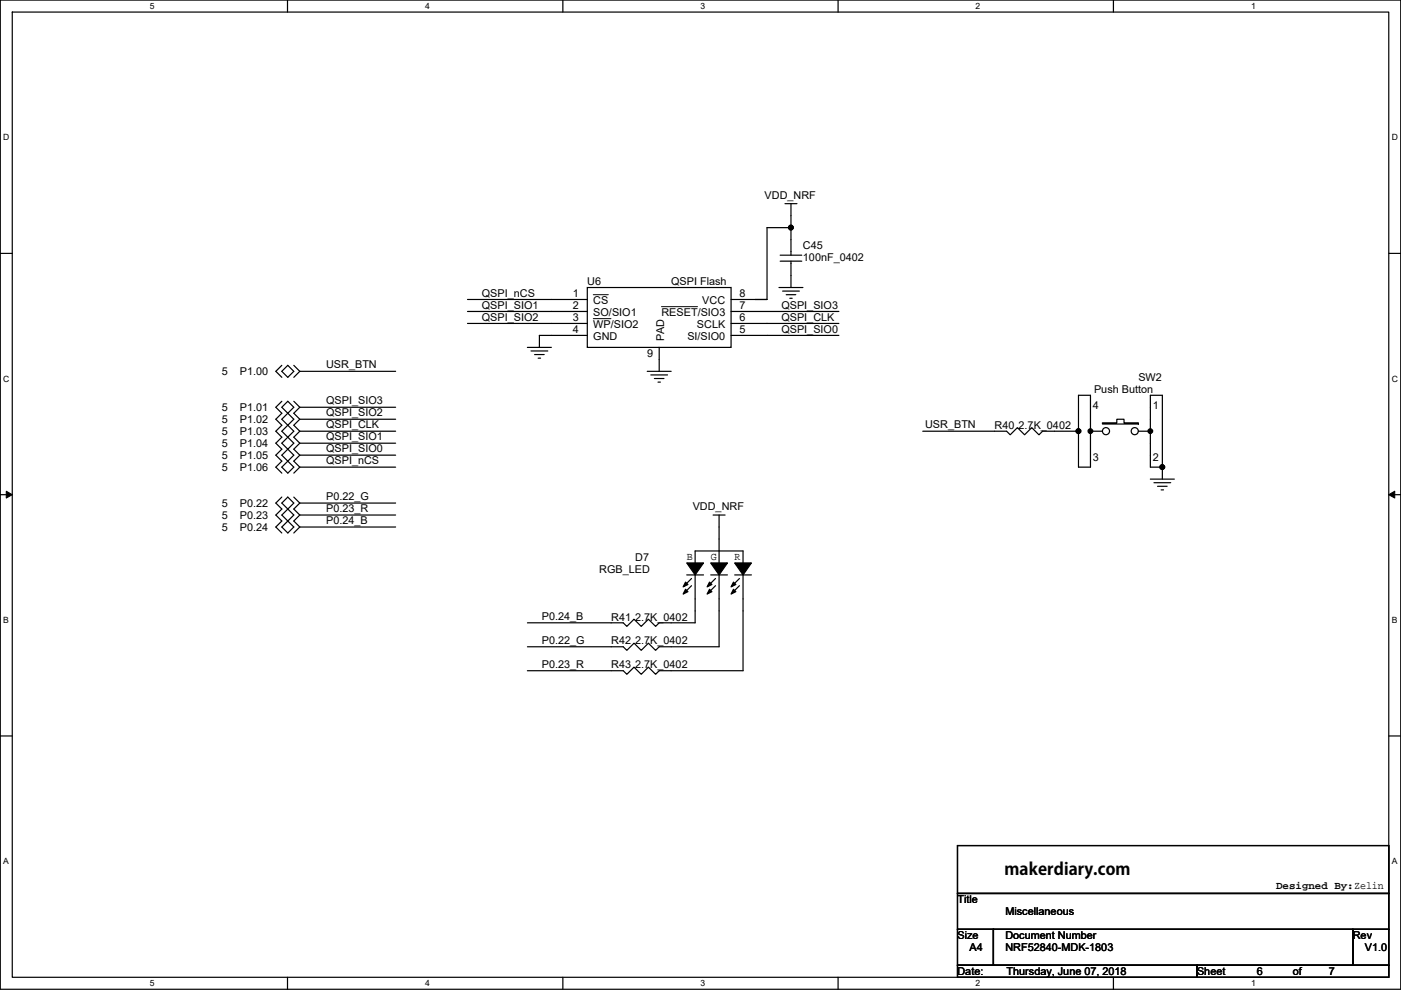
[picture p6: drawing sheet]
<svg xmlns="http://www.w3.org/2000/svg" width="297mm" height="210mm" viewBox="0 0 297 210" stroke-linecap="round" stroke-linejoin="round" font-family="sans-serif">
<path d="M.1 0h296.9v209.8h-296.9zM2.6 2.6h291.8v204.7h-291.8z" fill="none" stroke="#000" stroke-width=".25"/>
<g fill="#fff">
<path d="M31.8 .3h1v2h-1z"/>
<path d="M31.8 207.5h1v2.1h-1z"/>
</g>
<path d="M61 0v2.6M61 207.3v2.5" fill="none" stroke="#000" stroke-width=".25"/>
<g fill="#fff">
<path d="M90.1 .3h1v2h-1z"/>
<path d="M90.1 207.5h1v2.1h-1z"/>
</g>
<path d="M119.3 0v2.6M119.3 207.3v2.5" fill="none" stroke="#000" stroke-width=".25"/>
<g fill="#fff">
<path d="M148.5 .3h1v2h-1z"/>
<path d="M148.5 207.5h1v2.1h-1z"/>
</g>
<path d="M177.7 0v2.6M177.7 207.3v2.5" fill="none" stroke="#000" stroke-width=".25"/>
<g fill="#fff">
<path d="M206.9 .3h1v2h-1z"/>
<path d="M206.9 207.5h1v2.1h-1z"/>
</g>
<path d="M236.1 0v2.6M236.1 207.3v2.5" fill="none" stroke="#000" stroke-width=".25"/>
<g fill="#fff">
<path d="M265.2 .3h1v2h-1z"/>
<path d="M265.2 207.5h1v2.1h-1z"/>
<path d="M.7 28.2h1.3v2h-1.3z"/>
<path d="M295.1 28.2h1.3v2h-1.3z"/>
<path d="M.7 79.3h1.3v2.1h-1.3z"/>
<path d="M295.1 79.3h1.3v2.1h-1.3z"/>
</g>
<path d="M.1 53.7h2.5M294.4 53.7h2.6" fill="none" stroke="#000" stroke-width=".25"/>
<g fill="#fff">
<path d="M.7 130.5h1.2v2h-1.2z"/>
<path d="M295.1 130.5h1.2v2h-1.2z"/>
</g>
<path d="M.1 104.9h2.5M294.4 104.9h2.6" fill="none" stroke="#000" stroke-width=".25"/>
<path d="M1.3 104.2l1.3 .7-1.3 .7zM294.4 104.9l1.3-.7v1.4z" fill="#000" stroke="#000" stroke-width=".21"/>
<g fill="#fff">
<path d="M.7 181.7h1.2v2h-1.2z"/>
<path d="M295.1 181.7h1.2v2h-1.2z"/>
</g>
<g fill="none" stroke="#000" stroke-width=".25">
<path d="M165.4 54.1h4.6M165.4 55.4h4.6M166.4 43.2h2.6M167.7 43.2v10.9M167.7 55.4v5.6M167.7 48.3h-5.1v15.2M59.8 77.5l-1.3 1.3 1.3 1.2M61 77.5l1.3 1.3-1.3 1.2-1.2-1.2zM62.3 77.5l1.3 1.3M63.6 78.8h20.3M63.6 78.8l-1.3 1.2M99.1 63.5h25.4"/>
<path d="M99.1 66.1h25.4M99.1 68.6h25.4M111.8 73.7h5.1M112.6 74.4h3.5M113.3 75.2h2.1M114.1 76h.5M124.5 61h30.5v12.7h-30.5zM124.5 71.1h-10.1v2.6M137.2 78.8h5.1M138 79.5h3.5M139.8 73.7v5.1M155 63.5h7.6"/>
<path d="M155 66.1h22.9M155 68.6h22.9M155 71.1h22.9M160.1 63.5h2.5M165.2 61h5M165.9 61.7h3.6M166.7 62.5h2M167.4 63.3h.6M59.8 85.1l-1.3 1.3 1.3 1.3-1.3 1.2 1.3 1.3-1.3 1.3 1.3 1.2-1.3 1.3 1.3 1.3-1.3 1.2 1.3 1.3-1.3 1.3 1.3 1.3M59.8 99.1l1.2-1.3 1.3 1.3-1.3 1.3zM61 85.1l1.3 1.3-1.3 1.3-1.2-1.3zM61 87.7l1.3 1.2-1.3 1.3"/>
<path d="M61 90.2l1.3 1.3-1.3 1.2M61 92.7l1.3 1.3-1.3 1.3M61 95.3l1.3 1.2-1.3 1.3M61 87.7l-1.2 1.2 1.2 1.3M61 90.2l-1.2 1.3 1.2 1.2M61 92.7l-1.2 1.3 1.2 1.3M61 95.3l-1.2 1.2 1.2 1.3M62.3 85.1l1.3 1.3M63.6 99.1h20.3M63.6 96.5h20.3M63.6 94h20.3M63.6 91.5h20.3"/>
<path d="M63.6 88.9h20.3M63.6 86.4h20.3M63.6 86.4l-1.3 1.3 1.3 1.2M63.6 88.9l-1.3 1.3 1.3 1.3M63.6 91.5l-1.3 1.2 1.3 1.3M63.6 94l-1.3 1.3 1.3 1.2M63.6 96.5l-1.3 1.3 1.3 1.3M63.6 99.1l-1.3 1.3M138.7 80.3h2.1M139.5 81h.5M195.6 91.5h17.8l.8 .7 1.5-1.5 1.5 1.5 1.6-1.5 1.5 1.5 .7-.7h7.7M228.7 83.8h2.5v15.3h-2.5z"/>
<path d="M231.2 91.5h2.5M233.7 89.7h3.1v-.8h1.5v.8h3.1v.2h-7.7zM241.4 91.5h2.5M246.4 99.1v-15.3h-2.5v15.3h2.5v2.5M59.8 105.4l-1.3 1.3 1.3 1.3-1.3 1.2 1.3 1.3-1.3 1.3 1.3 1.3M59.8 111.8l1.2-1.3 1.3 1.3-1.3 1.3zM61 105.4l1.3 1.3-1.3 1.3-1.2-1.3zM61 108l1.3 1.2-1.3 1.3M61 108l-1.2 1.2 1.2 1.3M62.3 105.4l1.3 1.3M63.6 106.7h20.3M63.6 109.2h20.3"/>
<path d="M63.6 111.8h20.3M63.6 106.7l-1.3 1.3 1.3 1.2M63.6 109.2l-1.3 1.3 1.3 1.3M63.6 111.8l-1.3 1.3M147.4 119.4v-2.5h10.1v2.5M151.2 109.2h2.5M152.5 109.2v10.2M243.9 101.6h5.1M244.7 102.4h3.5M245.4 103.1h2.1M246.2 103.9h.5M145.6 121.9h3.6"/>
<path d="M146.6 122.7l-1.5 1.5M146.6 124.2l-1.5 1.6M147.4 121.9v10.2h-7.6l-.8 .8-1.5-1.6-1.5 1.6-1.6-1.6-1.5 1.6-.8-.8h-20.3M150.7 121.9h3.5M151.7 122.7l-1.5 1.5M151.7 124.2l-1.5 1.6M152.5 121.9v15.3h-12.7l-.8 .7-1.5-1.5-1.5 1.5-1.6-1.5-1.5 1.5-.8-.7h-20.3M155.8 121.9h3.5M156.8 122.7l-1.5 1.5M156.8 124.2l-1.5 1.6M157.5 121.9v20.4h-17.7l-.8 .7-1.5-1.5-1.5 1.5-1.6-1.5-1.5 1.5-.8-.7h-20.3M.1 156.1h2.5"/>
<path d="M294.4 156.1h2.6M203 179.3h91.4v10.2h-91.4zM203 189.5h91.4v7.6h-91.4zM203 197.1h7.6v7.6h-7.6zM210.6 197.1h76.2v7.6h-76.2zM286.8 197.1h7.6v7.6h-7.6zM203 204.7h50.8v2.6h-50.8zM253.8 204.7h40.6v2.6h-40.6z"/>
<circle cx="234.5" cy="91.4" r=".76"/>
<circle cx="240.6" cy="91.4" r=".76"/>
</g>
<g fill="#000" stroke="#000" stroke-width=".25">
<path d="M145.3 123.5l.6 .5-1.1 .5z" fill-rule="evenodd"/>
<path d="M145.3 125l.6 .5-1.1 .5z" fill-rule="evenodd"/>
<path d="M145.6 119.4h3.6l-1.8 2.5z" fill-rule="evenodd"/>
<path d="M150.4 123.5l.5 .5-1 .5z" fill-rule="evenodd"/>
<path d="M150.4 125l.5 .5-1 .5z" fill-rule="evenodd"/>
<path d="M150.7 119.4h3.5l-1.7 2.5z" fill-rule="evenodd"/>
<path d="M155.5 125l.5 .5-1 .5z" fill-rule="evenodd"/>
<path d="M155.5 123.5l.5 .5-1 .5z" fill-rule="evenodd"/>
<path d="M155.8 119.4h3.5l-1.8 2.5z" fill-rule="evenodd"/>
<circle cx="167.7" cy="48.3" r=".5"/>
<circle cx="228.6" cy="91.4" r=".5"/>
<circle cx="231.2" cy="91.4" r=".5"/>
<circle cx="243.9" cy="91.4" r=".5"/>
<circle cx="246.4" cy="99.1" r=".5"/>
</g>
<path d="M125.8 62.5h3.2M125.8 67.6h3.7M140.2 65h7.7" fill="none" stroke="#000" stroke-width=".21"/>
<g font-size="3.6">
<text x="216.1" y="186" transform="rotate(-90 216.1 186)">m</text>
<text x="219.3" y="186" transform="rotate(-90 219.3 186)">a</text>
<text x="221.2" y="186" transform="rotate(-90 221.2 186)">k</text>
<text x="223.2" y="186" transform="rotate(-90 223.2 186)">e</text>
<text x="225.2" y="186" transform="rotate(-90 225.2 186)">r</text>
<text x="226.5" y="186" transform="rotate(-90 226.5 186)">d</text>
<text x="228.7" y="186" transform="rotate(-90 228.7 186)">i</text>
<text x="229.7" y="186" transform="rotate(-90 229.7 186)">a</text>
<text x="231.7" y="186" transform="rotate(-90 231.7 186)">r</text>
<text x="233" y="186" transform="rotate(-90 233 186)">y</text>
<text x="234.9" y="186" transform="rotate(-90 234.9 186)">.</text>
<text x="235.9" y="186" transform="rotate(-90 235.9 186)">c</text>
<text x="237.6" y="186" transform="rotate(-90 237.6 186)">o</text>
<text x="239.6" y="186" transform="rotate(-90 239.6 186)">m</text>
</g>
<g font-size="2.3">
<text x="162.1" y="42.2">VDD_NRF</text>
<text x="170.2" y="52.9">C45</text>
<text x="170.2" y="55.4">100nF_0402</text>
<text x="102.2" y="62.9">QSPI_nCS</text>
<text x="102.2" y="65.4">QSPI_SIO1</text>
<text x="121.5" y="63">1</text>
<text x="121.5" y="65.5">2</text>
<text x="124.5" y="60.5">U6</text>
<text x="125.8" y="64.6">CS</text>
<text x="142.3" y="60.5">QSPI Flash</text>
<text x="148.9" y="64.6">VCC</text>
<text x="156.8" y="63">8</text>
<text x="156.8" y="65.5">7</text>
<text x="165.7" y="65.4">QSPI_SIO3</text>
<text x="102.2" y="68">QSPI_SIO2</text>
<text x="121.5" y="68.1">3</text>
<text x="121.5" y="70.6">4</text>
<text x="125.8" y="67.1">SO/SIO1</text>
<text x="125.8" y="69.6">WP/SIO2</text>
<text x="140.2" y="67.1">RESET/SIO3</text>
<text x="147.8" y="69.6">SCLK</text>
<text x="156.8" y="68.1">6</text>
<text x="156.8" y="70.6">5</text>
<text x="165.7" y="70.5">QSPI_SIO0</text>
<text x="165.7" y="68">QSPI_CLK</text>
<text x="125.8" y="72.2">GND</text>
<text x="137.2" y="75.7">9</text>
<text x="140.8" y="72.4" transform="rotate(-90 140.8 72.4)">PAD</text>
<text x="145.7" y="72.2">SI/SIO0</text>
<text x="47.1" y="79.5">5</text>
<text x="50.9" y="79.5">P1.00</text>
<text x="69.1" y="78.1">USR_BTN</text>
<text x="232" y="83.4">Push Button</text>
<text x="241.4" y="80.8">SW2</text>
<text x="47.1" y="87.2">5</text>
<text x="47.1" y="89.7">5</text>
<text x="50.9" y="87.2">P1.01</text>
<text x="50.9" y="89.7">P1.02</text>
<text x="69.1" y="88.3">QSPI_SIO2</text>
<text x="69.1" y="85.8">QSPI_SIO3</text>
<text x="231.7" y="86.7">4</text>
<text x="244.4" y="86.7">1</text>
<text x="47.1" y="92.2">5</text>
<text x="47.1" y="94.8">5</text>
<text x="50.9" y="92.2">P1.03</text>
<text x="50.9" y="94.8">P1.04</text>
<text x="69.1" y="95.9">QSPI_SIO0</text>
<text x="69.1" y="93.4">QSPI_SIO1</text>
<text x="69.1" y="90.8">QSPI_CLK</text>
<text x="196.1" y="90.8">USR_BTN</text>
<text x="210.9" y="91">R40 2.7K_0402</text>
<text x="47.1" y="97.3">5</text>
<text x="47.1" y="99.9">5</text>
<text x="50.9" y="97.3">P1.05</text>
<text x="50.9" y="99.9">P1.06</text>
<text x="69.1" y="98.5">QSPI_nCS</text>
<text x="231.7" y="97.8">3</text>
<text x="244.4" y="97.8">2</text>
<text x="47.1" y="107.5">5</text>
<text x="50.9" y="107.5">P0.22</text>
<text x="69.1" y="106.1">P0.22_G</text>
<text x="47.1" y="110">5</text>
<text x="47.1" y="112.6">5</text>
<text x="50.9" y="110">P0.23</text>
<text x="50.9" y="112.6">P0.24</text>
<text x="69.1" y="108.6">P0.23_R</text>
<text x="69.1" y="111.2">P0.24_B</text>
<text x="146.9" y="108.2">VDD_NRF</text>
<text x="134.7" y="118.9">D7</text>
<text x="145.6" y="118.7">B</text>
<text x="150.7" y="118.7">G</text>
<text x="155.8" y="118.7">R</text>
<text x="127.1" y="121.5">RGB_LED</text>
<text x="114.9" y="131.5">P0.24_B</text>
<text x="129.6" y="131.6">R41 2.7K_0402</text>
<text x="114.9" y="136.6">P0.22_G</text>
<text x="129.6" y="136.7">R42 2.7K_0402</text>
<text x="114.9" y="141.6">P0.23_R</text>
<text x="129.6" y="141.8">R43 2.7K_0402</text>
<text x="203" y="191.6">Title</text>
<text x="270.6" y="188.6">Designed By:Zelin</text>
<text x="213.2" y="194.1">Miscellaneous</text>
<text x="203" y="199.2">Size</text>
<text x="205.5" y="201.7">A4</text>
<text x="213.2" y="199.2">Document Number</text>
<text x="213.2" y="201.7">NRF52840-MDK-1803</text>
<text x="286.8" y="199.2">Rev</text>
<text x="289.4" y="201.7">V1.0</text>
<text x="203" y="206.8">Date:</text>
<text x="213.4" y="206.8">Thursday, June 07, 2018</text>
<text x="253.8" y="206.8">Sheet</text>
<text x="266.5" y="206.8">6</text>
<text x="274.1" y="206.8">of</text>
<text x="281.7" y="206.8">7</text>
</g>
<g font-size="1.8">
<text x="31.8" y="1.9">5</text>
<text x="90.1" y="1.9">4</text>
<text x="148.5" y="1.9">3</text>
<text x="206.9" y="1.9">2</text>
<text x="265.2" y="1.9">1</text>
<text x=".7" y="29.8">D</text>
<text x="295.1" y="29.8">D</text>
<text x=".7" y="81">C</text>
<text x="295.1" y="81">C</text>
<text x=".7" y="132.1">B</text>
<text x="295.1" y="132.1">B</text>
<text x=".7" y="183.3">A</text>
<text x="295.1" y="183.3">A</text>
<text x="31.8" y="209.2">5</text>
<text x="90.1" y="209.2">4</text>
<text x="148.5" y="209.2">3</text>
<text x="206.9" y="209.2">2</text>
<text x="265.2" y="209.2">1</text>
</g>
</svg>
